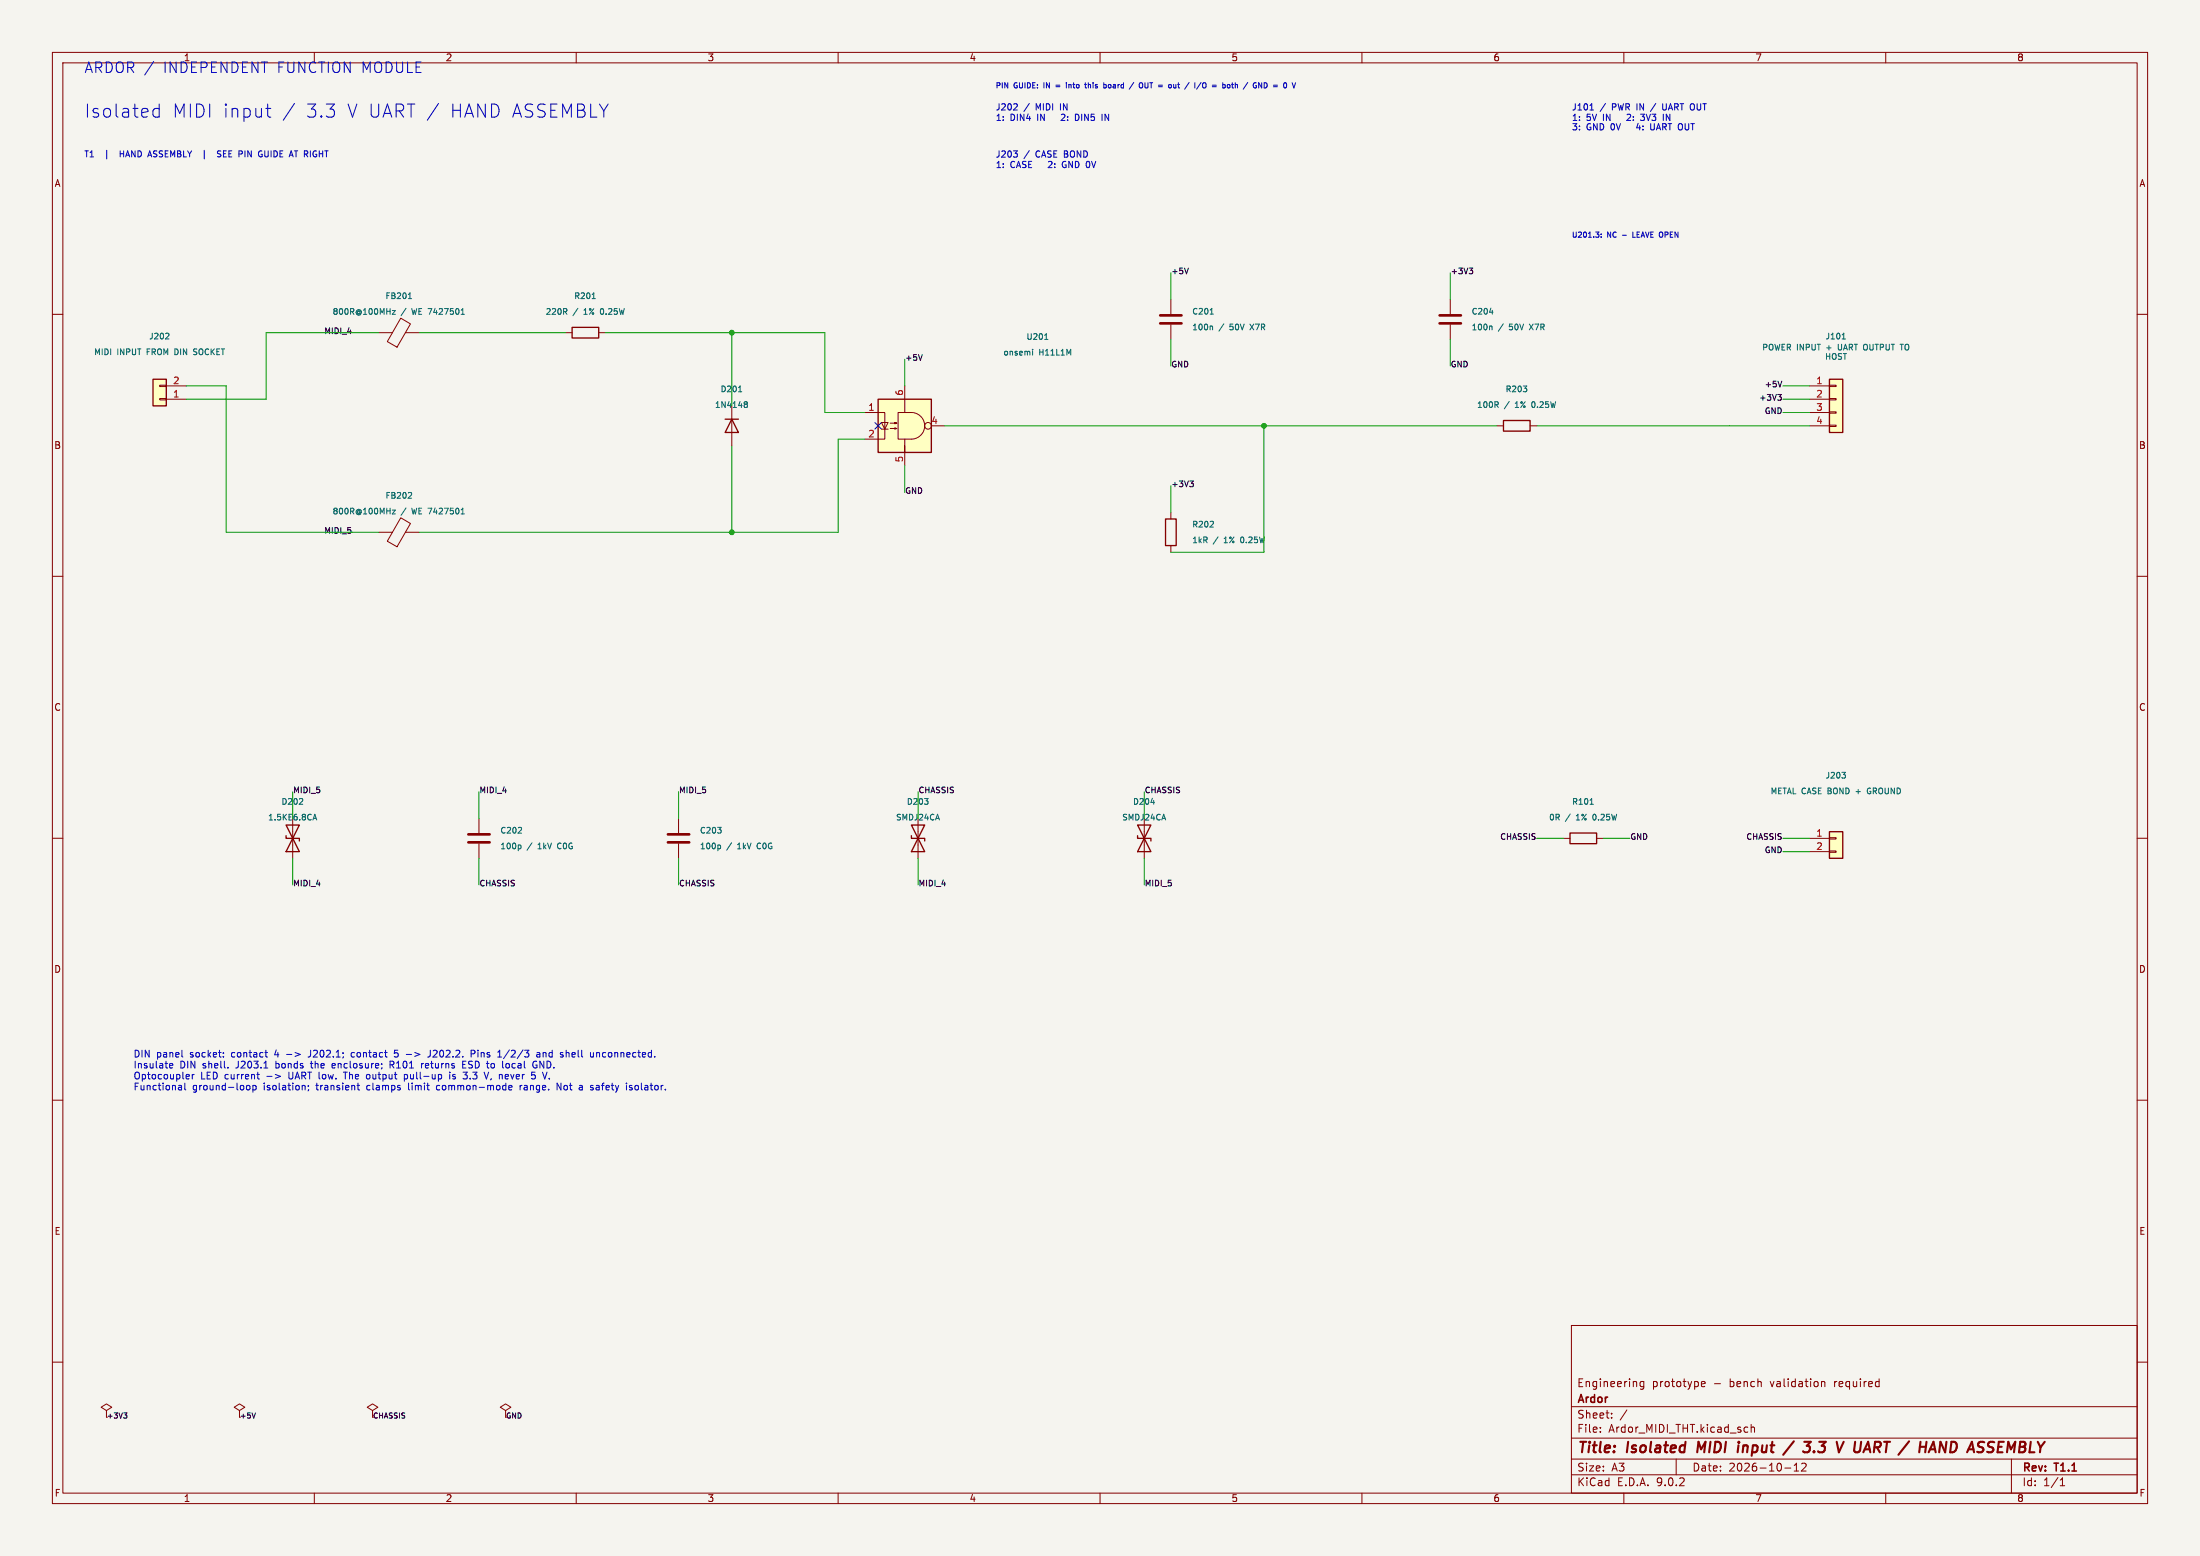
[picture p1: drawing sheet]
(kicad_sch (version 20250114) (generator "eeschema") (paper "A3") (title_block (title "Isolated MIDI input / 3.3 V UART / HAND ASSEMBLY") (date "2026-10-12") (rev "T1.1") (company "Ardor") (comment 1 "Engineering prototype - bench validation required")) (lib_symbols (symbol "Ardor:C" (pin_numbers (hide yes)) (pin_names (offset 0.254)) (exclude_from_sim no) (in_bom yes) (on_board yes) (property "Reference" "C" (at 0.635 2.54 0) (effects (font (size 1.27 1.27)) (justify left))) (property "Value" "C" (at 0.635 -2.54 0) (effects (font (size 1.27 1.27)) (justify left))) (property "Footprint" "" (at 0.9652 -3.81 0) (effects (font (size 1.27 1.27)) (hide yes))) (property "Datasheet" "~" (at 0 0 0) (effects (font (size 1.27 1.27)) (hide yes))) (property "Description" "Unpolarized capacitor" (at 0 0 0) (effects (font (size 1.27 1.27)) (hide yes))) (property "ki_keywords" "cap capacitor" (at 0 0 0) (effects (font (size 1.27 1.27)) (hide yes))) (property "ki_fp_filters" "C_*" (at 0 0 0) (effects (font (size 1.27 1.27)) (hide yes))) (symbol "C_0_1" (polyline (pts (xy -2.032 0.762) (xy 2.032 0.762)) (stroke (width 0.508) (type default)) (fill (type none))) (polyline (pts (xy -2.032 -0.762) (xy 2.032 -0.762)) (stroke (width 0.508) (type default)) (fill (type none)))) (symbol "C_1_1" (pin passive line (at 0 3.81 270) (length 2.794) (name "~" (effects (font (size 1.27 1.27)))) (number "1" (effects (font (size 1.27 1.27))))) (pin passive line (at 0 -3.81 90) (length 2.794) (name "~" (effects (font (size 1.27 1.27)))) (number "2" (effects (font (size 1.27 1.27)))))) (embedded_fonts no))(symbol "Ardor:Conn_01x02" (pin_names (offset 1.016) (hide yes)) (exclude_from_sim no) (in_bom yes) (on_board yes) (property "Reference" "J" (at 0 2.54 0) (effects (font (size 1.27 1.27)))) (property "Value" "Conn_01x02" (at 0 -5.08 0) (effects (font (size 1.27 1.27)))) (property "Footprint" "" (at 0 0 0) (effects (font (size 1.27 1.27)) (hide yes))) (property "Datasheet" "~" (at 0 0 0) (effects (font (size 1.27 1.27)) (hide yes))) (property "Description" "Generic connector, single row, 01x02, script generated (kicad-library-utils/schlib/autogen/connector/)" (at 0 0 0) (effects (font (size 1.27 1.27)) (hide yes))) (property "ki_keywords" "connector" (at 0 0 0) (effects (font (size 1.27 1.27)) (hide yes))) (property "ki_fp_filters" "Connector*:*_1x??_*" (at 0 0 0) (effects (font (size 1.27 1.27)) (hide yes))) (symbol "Conn_01x02_1_1" (rectangle (start -1.27 1.27) (end 1.27 -3.81) (stroke (width 0.254) (type default)) (fill (type background))) (rectangle (start -1.27 0.127) (end 0 -0.127) (stroke (width 0.1524) (type default)) (fill (type none))) (rectangle (start -1.27 -2.413) (end 0 -2.667) (stroke (width 0.1524) (type default)) (fill (type none))) (pin passive line (at -5.08 0 0) (length 3.81) (name "Pin_1" (effects (font (size 1.27 1.27)))) (number "1" (effects (font (size 1.27 1.27))))) (pin passive line (at -5.08 -2.54 0) (length 3.81) (name "Pin_2" (effects (font (size 1.27 1.27)))) (number "2" (effects (font (size 1.27 1.27)))))) (embedded_fonts no))(symbol "Ardor:Conn_01x04" (pin_names (offset 1.016) (hide yes)) (exclude_from_sim no) (in_bom yes) (on_board yes) (property "Reference" "J" (at 0 5.08 0) (effects (font (size 1.27 1.27)))) (property "Value" "Conn_01x04" (at 0 -7.62 0) (effects (font (size 1.27 1.27)))) (property "Footprint" "" (at 0 0 0) (effects (font (size 1.27 1.27)) (hide yes))) (property "Datasheet" "~" (at 0 0 0) (effects (font (size 1.27 1.27)) (hide yes))) (property "Description" "Generic connector, single row, 01x04, script generated (kicad-library-utils/schlib/autogen/connector/)" (at 0 0 0) (effects (font (size 1.27 1.27)) (hide yes))) (property "ki_keywords" "connector" (at 0 0 0) (effects (font (size 1.27 1.27)) (hide yes))) (property "ki_fp_filters" "Connector*:*_1x??_*" (at 0 0 0) (effects (font (size 1.27 1.27)) (hide yes))) (symbol "Conn_01x04_1_1" (rectangle (start -1.27 3.81) (end 1.27 -6.35) (stroke (width 0.254) (type default)) (fill (type background))) (rectangle (start -1.27 2.667) (end 0 2.413) (stroke (width 0.1524) (type default)) (fill (type none))) (rectangle (start -1.27 0.127) (end 0 -0.127) (stroke (width 0.1524) (type default)) (fill (type none))) (rectangle (start -1.27 -2.413) (end 0 -2.667) (stroke (width 0.1524) (type default)) (fill (type none))) (rectangle (start -1.27 -4.953) (end 0 -5.207) (stroke (width 0.1524) (type default)) (fill (type none))) (pin passive line (at -5.08 2.54 0) (length 3.81) (name "Pin_1" (effects (font (size 1.27 1.27)))) (number "1" (effects (font (size 1.27 1.27))))) (pin passive line (at -5.08 0 0) (length 3.81) (name "Pin_2" (effects (font (size 1.27 1.27)))) (number "2" (effects (font (size 1.27 1.27))))) (pin passive line (at -5.08 -2.54 0) (length 3.81) (name "Pin_3" (effects (font (size 1.27 1.27)))) (number "3" (effects (font (size 1.27 1.27))))) (pin passive line (at -5.08 -5.08 0) (length 3.81) (name "Pin_4" (effects (font (size 1.27 1.27)))) (number "4" (effects (font (size 1.27 1.27)))))) (embedded_fonts no))(symbol "Ardor:D" (pin_numbers (hide yes)) (pin_names (offset 1.016) (hide yes)) (exclude_from_sim no) (in_bom yes) (on_board yes) (property "Reference" "D" (at 0 2.54 0) (effects (font (size 1.27 1.27)))) (property "Value" "D" (at 0 -2.54 0) (effects (font (size 1.27 1.27)))) (property "Footprint" "" (at 0 0 0) (effects (font (size 1.27 1.27)) (hide yes))) (property "Datasheet" "~" (at 0 0 0) (effects (font (size 1.27 1.27)) (hide yes))) (property "Description" "Diode" (at 0 0 0) (effects (font (size 1.27 1.27)) (hide yes))) (property "Sim.Device" "D" (at 0 0 0) (effects (font (size 1.27 1.27)) (hide yes))) (property "Sim.Pins" "1=K 2=A" (at 0 0 0) (effects (font (size 1.27 1.27)) (hide yes))) (property "ki_keywords" "diode" (at 0 0 0) (effects (font (size 1.27 1.27)) (hide yes))) (property "ki_fp_filters" "TO-???* *_Diode_* *SingleDiode* D_*" (at 0 0 0) (effects (font (size 1.27 1.27)) (hide yes))) (symbol "D_0_1" (polyline (pts (xy -1.27 1.27) (xy -1.27 -1.27)) (stroke (width 0.254) (type default)) (fill (type none))) (polyline (pts (xy 1.27 1.27) (xy 1.27 -1.27) (xy -1.27 0) (xy 1.27 1.27)) (stroke (width 0.254) (type default)) (fill (type none))) (polyline (pts (xy 1.27 0) (xy -1.27 0)) (stroke (width 0) (type default)) (fill (type none)))) (symbol "D_1_1" (pin passive line (at -3.81 0 0) (length 2.54) (name "K" (effects (font (size 1.27 1.27)))) (number "1" (effects (font (size 1.27 1.27))))) (pin passive line (at 3.81 0 180) (length 2.54) (name "A" (effects (font (size 1.27 1.27)))) (number "2" (effects (font (size 1.27 1.27)))))) (embedded_fonts no))(symbol "Ardor:D_TVS" (pin_numbers (hide yes)) (pin_names (offset 1.016) (hide yes)) (exclude_from_sim no) (in_bom yes) (on_board yes) (property "Reference" "D" (at 0 2.54 0) (effects (font (size 1.27 1.27)))) (property "Value" "D_TVS" (at 0 -2.54 0) (effects (font (size 1.27 1.27)))) (property "Footprint" "" (at 0 0 0) (effects (font (size 1.27 1.27)) (hide yes))) (property "Datasheet" "~" (at 0 0 0) (effects (font (size 1.27 1.27)) (hide yes))) (property "Description" "Bidirectional transient-voltage-suppression diode" (at 0 0 0) (effects (font (size 1.27 1.27)) (hide yes))) (property "ki_keywords" "diode TVS thyrector" (at 0 0 0) (effects (font (size 1.27 1.27)) (hide yes))) (property "ki_fp_filters" "TO-???* *_Diode_* *SingleDiode* D_*" (at 0 0 0) (effects (font (size 1.27 1.27)) (hide yes))) (symbol "D_TVS_0_1" (polyline (pts (xy -2.54 1.27) (xy -2.54 -1.27) (xy 2.54 1.27) (xy 2.54 -1.27) (xy -2.54 1.27)) (stroke (width 0.254) (type default)) (fill (type none))) (polyline (pts (xy 0.508 1.27) (xy 0 1.27) (xy 0 -1.27) (xy -0.508 -1.27)) (stroke (width 0.254) (type default)) (fill (type none))) (polyline (pts (xy 1.27 0) (xy -1.27 0)) (stroke (width 0) (type default)) (fill (type none)))) (symbol "D_TVS_1_1" (pin passive line (at -3.81 0 0) (length 2.54) (name "A1" (effects (font (size 1.27 1.27)))) (number "1" (effects (font (size 1.27 1.27))))) (pin passive line (at 3.81 0 180) (length 2.54) (name "A2" (effects (font (size 1.27 1.27)))) (number "2" (effects (font (size 1.27 1.27)))))) (embedded_fonts no))(symbol "Ardor:FerriteBead" (pin_numbers (hide yes)) (pin_names (offset 0)) (exclude_from_sim no) (in_bom yes) (on_board yes) (property "Reference" "FB" (at -3.81 0.635 90) (effects (font (size 1.27 1.27)))) (property "Value" "FerriteBead" (at 3.81 0 90) (effects (font (size 1.27 1.27)))) (property "Footprint" "" (at -1.778 0 90) (effects (font (size 1.27 1.27)) (hide yes))) (property "Datasheet" "~" (at 0 0 0) (effects (font (size 1.27 1.27)) (hide yes))) (property "Description" "Ferrite bead" (at 0 0 0) (effects (font (size 1.27 1.27)) (hide yes))) (property "ki_keywords" "L ferrite bead inductor filter" (at 0 0 0) (effects (font (size 1.27 1.27)) (hide yes))) (property "ki_fp_filters" "Inductor_* L_* *Ferrite*" (at 0 0 0) (effects (font (size 1.27 1.27)) (hide yes))) (symbol "FerriteBead_0_1" (polyline (pts (xy -2.7686 0.4064) (xy -1.7018 2.2606) (xy 2.7686 -0.3048) (xy 1.6764 -2.159) (xy -2.7686 0.4064)) (stroke (width 0) (type default)) (fill (type none))) (polyline (pts (xy 0 1.27) (xy 0 1.2954)) (stroke (width 0) (type default)) (fill (type none))) (polyline (pts (xy 0 -1.27) (xy 0 -1.2192)) (stroke (width 0) (type default)) (fill (type none)))) (symbol "FerriteBead_1_1" (pin passive line (at 0 3.81 270) (length 2.54) (name "~" (effects (font (size 1.27 1.27)))) (number "1" (effects (font (size 1.27 1.27))))) (pin passive line (at 0 -3.81 90) (length 2.54) (name "~" (effects (font (size 1.27 1.27)))) (number "2" (effects (font (size 1.27 1.27)))))) (embedded_fonts no))(symbol "Ardor:H11L1" (pin_names (offset 1.016)) (exclude_from_sim no) (in_bom yes) (on_board yes) (property "Reference" "U" (at 1.27 8.89 0) (effects (font (size 1.27 1.27)) (justify left))) (property "Value" "H11L1" (at 1.27 6.35 0) (effects (font (size 1.27 1.27)) (justify left))) (property "Footprint" "" (at -2.286 0 0) (effects (font (size 1.27 1.27)) (hide yes))) (property "Datasheet" "https://www.onsemi.com/pub/Collateral/H11L3M-D.PDF" (at -2.286 0 0) (effects (font (size 1.27 1.27)) (hide yes))) (property "Description" "Schmitt Trigger Output Optocoupler, High Speed, DIP-6, 1.6mA turn on threshold" (at 0 0 0) (effects (font (size 1.27 1.27)) (hide yes))) (property "ki_keywords" "High Speed Schmitt Optocoupler" (at 0 0 0) (effects (font (size 1.27 1.27)) (hide yes))) (property "ki_fp_filters" "DIP*W7.62mm* DIP*W10.16mm* SMDIP*W9.53mm*" (at 0 0 0) (effects (font (size 1.27 1.27)) (hide yes))) (symbol "H11L1_0_1" (rectangle (start -5.08 5.08) (end 5.08 -5.08) (stroke (width 0.254) (type default)) (fill (type background))) (polyline (pts (xy -5.08 -2.54) (xy -3.81 -2.54) (xy -3.81 2.54) (xy -5.08 2.54)) (stroke (width 0) (type default)) (fill (type none))) (polyline (pts (xy -4.445 -0.635) (xy -3.175 -0.635)) (stroke (width 0) (type default)) (fill (type none))) (polyline (pts (xy -3.81 -0.635) (xy -4.445 0.635) (xy -3.175 0.635) (xy -3.81 -0.635)) (stroke (width 0) (type default)) (fill (type none))) (polyline (pts (xy -2.794 0.508) (xy -1.524 0.508) (xy -1.905 0.381) (xy -1.905 0.635) (xy -1.524 0.508)) (stroke (width 0) (type default)) (fill (type none))) (polyline (pts (xy -2.794 -0.508) (xy -1.524 -0.508) (xy -1.905 -0.635) (xy -1.905 -0.381) (xy -1.524 -0.508)) (stroke (width 0) (type default)) (fill (type none))) (polyline (pts (xy 0 2.54) (xy 0 5.08)) (stroke (width 0) (type default)) (fill (type none))) (polyline (pts (xy 0 -2.54) (xy 0 -5.08) (xy 0 -3.81)) (stroke (width 0) (type default)) (fill (type none))) (arc (start 1.27 2.54) (mid 3.799 0) (end 1.27 -2.54) (stroke (width 0) (type default)) (fill (type none))) (polyline (pts (xy 1.27 -2.54) (xy -1.27 -2.54) (xy -1.27 2.54) (xy 1.27 2.54)) (stroke (width 0) (type default)) (fill (type none)))) (symbol "H11L1_1_1" (pin passive line (at -7.62 2.54 0) (length 2.54) (name "~" (effects (font (size 1.27 1.27)))) (number "1" (effects (font (size 1.27 1.27))))) (pin passive line (at -7.62 -2.54 0) (length 2.54) (name "~" (effects (font (size 1.27 1.27)))) (number "2" (effects (font (size 1.27 1.27))))) (pin no_connect line (at -5.08 0 0) (length 2.54) (hide yes) (name "~" (effects (font (size 1.27 1.27)))) (number "3" (effects (font (size 1.27 1.27))))) (pin power_in line (at 0 7.62 270) (length 2.54) (name "~" (effects (font (size 1.27 1.27)))) (number "6" (effects (font (size 1.27 1.27))))) (pin power_in line (at 0 -7.62 90) (length 2.54) (name "~" (effects (font (size 1.27 1.27)))) (number "5" (effects (font (size 1.27 1.27))))) (pin output inverted (at 7.62 0 180) (length 3.81) (name "~" (effects (font (size 1.27 1.27)))) (number "4" (effects (font (size 1.27 1.27)))))) (embedded_fonts no))(symbol "Ardor:PWR_FLAG" (power) (pin_numbers (hide yes)) (pin_names (offset 0) (hide yes)) (exclude_from_sim no) (in_bom yes) (on_board yes) (property "Reference" "#FLG" (at 0 1.905 0) (effects (font (size 1.27 1.27)) (hide yes))) (property "Value" "PWR_FLAG" (at 0 3.81 0) (effects (font (size 1.27 1.27)))) (property "Footprint" "" (at 0 0 0) (effects (font (size 1.27 1.27)) (hide yes))) (property "Datasheet" "~" (at 0 0 0) (effects (font (size 1.27 1.27)) (hide yes))) (property "Description" "Special symbol for telling ERC where power comes from" (at 0 0 0) (effects (font (size 1.27 1.27)) (hide yes))) (property "ki_keywords" "flag power" (at 0 0 0) (effects (font (size 1.27 1.27)) (hide yes))) (symbol "PWR_FLAG_0_0" (pin power_out line (at 0 0 90) (length 0) (name "~" (effects (font (size 1.27 1.27)))) (number "1" (effects (font (size 1.27 1.27)))))) (symbol "PWR_FLAG_0_1" (polyline (pts (xy 0 0) (xy 0 1.27) (xy -1.016 1.905) (xy 0 2.54) (xy 1.016 1.905) (xy 0 1.27)) (stroke (width 0) (type default)) (fill (type none)))) (embedded_fonts no))(symbol "Ardor:R" (pin_numbers (hide yes)) (pin_names (offset 0)) (exclude_from_sim no) (in_bom yes) (on_board yes) (property "Reference" "R" (at 2.032 0 90) (effects (font (size 1.27 1.27)))) (property "Value" "R" (at 0 0 90) (effects (font (size 1.27 1.27)))) (property "Footprint" "" (at -1.778 0 90) (effects (font (size 1.27 1.27)) (hide yes))) (property "Datasheet" "~" (at 0 0 0) (effects (font (size 1.27 1.27)) (hide yes))) (property "Description" "Resistor" (at 0 0 0) (effects (font (size 1.27 1.27)) (hide yes))) (property "ki_keywords" "R res resistor" (at 0 0 0) (effects (font (size 1.27 1.27)) (hide yes))) (property "ki_fp_filters" "R_*" (at 0 0 0) (effects (font (size 1.27 1.27)) (hide yes))) (symbol "R_0_1" (rectangle (start -1.016 -2.54) (end 1.016 2.54) (stroke (width 0.254) (type default)) (fill (type none)))) (symbol "R_1_1" (pin passive line (at 0 3.81 270) (length 1.27) (name "~" (effects (font (size 1.27 1.27)))) (number "1" (effects (font (size 1.27 1.27))))) (pin passive line (at 0 -3.81 90) (length 1.27) (name "~" (effects (font (size 1.27 1.27)))) (number "2" (effects (font (size 1.27 1.27)))))) (embedded_fonts no)))(text "ARDOR / INDEPENDENT FUNCTION MODULE" (at 16 12 0) (effects (font (size 2 2)) (justify left top)))(text "Isolated MIDI input / 3.3 V UART / HAND ASSEMBLY" (at 16 20 0) (effects (font (size 2.5 2.5)) (justify left top)))(text "T1  |  HAND ASSEMBLY  |  SEE PIN GUIDE AT RIGHT" (at 16 29 0) (effects (font (size 1.15 1.15)) (justify left top)))(symbol (lib_id "Ardor:Conn_01x02") (at 30.48 76.2 180) (unit 1) (in_bom yes) (on_board yes) (dnp no) (property "Reference" "J202" (at 30.48 64.2 0) (effects (font (size 1.1 1.1))))(property "Value" "MIDI INPUT FROM DIN SOCKET" (at 30.48 67.2 0) (effects (font (size 1.1 1.1))))(property "Footprint" "Connector_PinHeader_2.54mm:PinHeader_1x02_P2.54mm_Vertical" (at 30.48 76.2 0) (effects (font (size 1.1 1.1)) (hide yes)))(property "Datasheet" "" (at 30.48 76.2 0) (effects (font (size 1.1 1.1)) (hide yes)))(property "MPN" "PinHeader_1x02_P2.54mm_Vertical" (at 30.48 76.2 0) (effects (font (size 1.1 1.1)) (hide yes)))(property "JLCPCB Part #" "" (at 30.48 76.2 0) (effects (font (size 1.1 1.1)) (hide yes))) (pin "1")(pin "2"))(symbol (lib_id "Ardor:Conn_01x04") (at 350.52 76.2 0) (unit 1) (in_bom yes) (on_board yes) (dnp no) (property "Reference" "J101" (at 350.52 64.2 0) (effects (font (size 1.1 1.1))))(property "Value" "POWER INPUT + UART OUTPUT TO\nHOST" (at 350.52 67.2 0) (effects (font (size 1.1 1.1))))(property "Footprint" "Connector_PinHeader_2.54mm:PinHeader_1x04_P2.54mm_Vertical" (at 350.52 76.2 0) (effects (font (size 1.1 1.1)) (hide yes)))(property "Datasheet" "" (at 350.52 76.2 0) (effects (font (size 1.1 1.1)) (hide yes)))(property "MPN" "PinHeader_1x04_P2.54mm_Vertical" (at 350.52 76.2 0) (effects (font (size 1.1 1.1)) (hide yes)))(property "JLCPCB Part #" "" (at 350.52 76.2 0) (effects (font (size 1.1 1.1)) (hide yes))) (pin "1")(pin "2")(pin "3")(pin "4"))(symbol (lib_id "Ardor:Conn_01x02") (at 350.52 160.02 0) (unit 1) (in_bom yes) (on_board yes) (dnp no) (property "Reference" "J203" (at 350.52 148.02 0) (effects (font (size 1.1 1.1))))(property "Value" "METAL CASE BOND + GROUND" (at 350.52 151.02 0) (effects (font (size 1.1 1.1))))(property "Footprint" "Connector_PinHeader_2.54mm:PinHeader_1x02_P2.54mm_Vertical" (at 350.52 160.02 0) (effects (font (size 1.1 1.1)) (hide yes)))(property "Datasheet" "" (at 350.52 160.02 0) (effects (font (size 1.1 1.1)) (hide yes)))(property "MPN" "PinHeader_1x02_P2.54mm_Vertical" (at 350.52 160.02 0) (effects (font (size 1.1 1.1)) (hide yes)))(property "JLCPCB Part #" "" (at 350.52 160.02 0) (effects (font (size 1.1 1.1)) (hide yes))) (pin "1")(pin "2"))(symbol (lib_id "Ardor:FerriteBead") (at 76.2 63.5 90) (unit 1) (in_bom yes) (on_board yes) (dnp no) (property "Reference" "FB201" (at 76.2 56.5 90) (effects (font (size 1.1 1.1))))(property "Value" "800R@100MHz / WE 7427501" (at 76.2 59.5 90) (effects (font (size 1.1 1.1))))(property "Footprint" "Ardor_THT:Ferrite_WE_7427501_P15.24mm" (at 76.2 63.5 90) (effects (font (size 1.1 1.1)) (hide yes)))(property "Datasheet" "https://www.we-online.com/components/products/datasheet/7427501.pdf" (at 76.2 63.5 90) (effects (font (size 1.1 1.1)) (hide yes)))(property "MPN" "Wurth Elektronik 7427501" (at 76.2 63.5 90) (effects (font (size 1.1 1.1)) (hide yes)))(property "JLCPCB Part #" "" (at 76.2 63.5 90) (effects (font (size 1.1 1.1)) (hide yes))) (pin "1")(pin "2"))(symbol (lib_id "Ardor:R") (at 111.76 63.5 90) (unit 1) (in_bom yes) (on_board yes) (dnp no) (property "Reference" "R201" (at 111.76 56.5 90) (effects (font (size 1.1 1.1))))(property "Value" "220R / 1% 0.25W" (at 111.76 59.5 90) (effects (font (size 1.1 1.1))))(property "Footprint" "Resistor_THT:R_Axial_DIN0207_L6.3mm_D2.5mm_P10.16mm_Horizontal" (at 111.76 63.5 90) (effects (font (size 1.1 1.1)) (hide yes)))(property "Datasheet" "" (at 111.76 63.5 90) (effects (font (size 1.1 1.1)) (hide yes)))(property "MPN" "Axial metal film 220Ω 1% 0.25W" (at 111.76 63.5 90) (effects (font (size 1.1 1.1)) (hide yes)))(property "JLCPCB Part #" "" (at 111.76 63.5 90) (effects (font (size 1.1 1.1)) (hide yes))) (pin "1")(pin "2"))(symbol (lib_id "Ardor:FerriteBead") (at 76.2 101.6 90) (unit 1) (in_bom yes) (on_board yes) (dnp no) (property "Reference" "FB202" (at 76.2 94.6 90) (effects (font (size 1.1 1.1))))(property "Value" "800R@100MHz / WE 7427501" (at 76.2 97.6 90) (effects (font (size 1.1 1.1))))(property "Footprint" "Ardor_THT:Ferrite_WE_7427501_P15.24mm" (at 76.2 101.6 90) (effects (font (size 1.1 1.1)) (hide yes)))(property "Datasheet" "https://www.we-online.com/components/products/datasheet/7427501.pdf" (at 76.2 101.6 90) (effects (font (size 1.1 1.1)) (hide yes)))(property "MPN" "Wurth Elektronik 7427501" (at 76.2 101.6 90) (effects (font (size 1.1 1.1)) (hide yes)))(property "JLCPCB Part #" "" (at 76.2 101.6 90) (effects (font (size 1.1 1.1)) (hide yes))) (pin "1")(pin "2"))(symbol (lib_id "Ardor:H11L1") (at 172.72 81.28 0) (unit 1) (in_bom yes) (on_board yes) (dnp no) (property "Reference" "U201" (at 198.12 64.28 0) (effects (font (size 1.1 1.1))))(property "Value" "onsemi H11L1M" (at 198.12 67.28 0) (effects (font (size 1.1 1.1))))(property "Footprint" "Package_DIP:DIP-6_W7.62mm" (at 172.72 81.28 0) (effects (font (size 1.1 1.1)) (hide yes)))(property "Datasheet" "https://www.onsemi.com/download/data-sheet/pdf/h11l3m-d.pdf" (at 172.72 81.28 0) (effects (font (size 1.1 1.1)) (hide yes)))(property "MPN" "onsemi H11L1M" (at 172.72 81.28 0) (effects (font (size 1.1 1.1)) (hide yes)))(property "JLCPCB Part #" "" (at 172.72 81.28 0) (effects (font (size 1.1 1.1)) (hide yes))) (pin "1")(pin "2")(pin "3")(pin "6")(pin "5")(pin "4"))(no_connect (at 167.64 81.28))(symbol (lib_id "Ardor:D") (at 139.7 81.28 270) (unit 1) (in_bom yes) (on_board yes) (dnp no) (property "Reference" "D201" (at 139.7 74.28 90) (effects (font (size 1.1 1.1))))(property "Value" "1N4148" (at 139.7 77.28 90) (effects (font (size 1.1 1.1))))(property "Footprint" "Diode_THT:D_DO-35_SOD27_P7.62mm_Horizontal" (at 139.7 81.28 90) (effects (font (size 1.1 1.1)) (hide yes)))(property "Datasheet" "https://www.vishay.com/docs/81857/1n4148.pdf" (at 139.7 81.28 90) (effects (font (size 1.1 1.1)) (hide yes)))(property "MPN" "Vishay 1N4148-TAP" (at 139.7 81.28 90) (effects (font (size 1.1 1.1)) (hide yes)))(property "JLCPCB Part #" "" (at 139.7 81.28 90) (effects (font (size 1.1 1.1)) (hide yes))) (pin "1")(pin "2"))(symbol (lib_id "Ardor:C") (at 223.52 60.96 0) (unit 1) (in_bom yes) (on_board yes) (dnp no) (property "Reference" "C201" (at 227.52 59.46 0) (effects (font (size 1.1 1.1)) (justify left)))(property "Value" "100n / 50V X7R" (at 227.52 62.46 0) (effects (font (size 1.1 1.1)) (justify left)))(property "Footprint" "Capacitor_THT:C_Disc_D5.0mm_W2.5mm_P5.00mm" (at 223.52 60.96 0) (effects (font (size 1.1 1.1)) (hide yes)))(property "Datasheet" "" (at 223.52 60.96 0) (effects (font (size 1.1 1.1)) (hide yes)))(property "MPN" "100nF 50V X7R radial, 5mm lead pitch" (at 223.52 60.96 0) (effects (font (size 1.1 1.1)) (hide yes)))(property "JLCPCB Part #" "" (at 223.52 60.96 0) (effects (font (size 1.1 1.1)) (hide yes))) (pin "1")(pin "2"))(symbol (lib_id "Ardor:C") (at 276.86 60.96 0) (unit 1) (in_bom yes) (on_board yes) (dnp no) (property "Reference" "C204" (at 280.86 59.46 0) (effects (font (size 1.1 1.1)) (justify left)))(property "Value" "100n / 50V X7R" (at 280.86 62.46 0) (effects (font (size 1.1 1.1)) (justify left)))(property "Footprint" "Capacitor_THT:C_Disc_D5.0mm_W2.5mm_P5.00mm" (at 276.86 60.96 0) (effects (font (size 1.1 1.1)) (hide yes)))(property "Datasheet" "" (at 276.86 60.96 0) (effects (font (size 1.1 1.1)) (hide yes)))(property "MPN" "100nF 50V X7R radial, 5mm lead pitch" (at 276.86 60.96 0) (effects (font (size 1.1 1.1)) (hide yes)))(property "JLCPCB Part #" "" (at 276.86 60.96 0) (effects (font (size 1.1 1.1)) (hide yes))) (pin "1")(pin "2"))(symbol (lib_id "Ardor:R") (at 223.52 101.6 0) (unit 1) (in_bom yes) (on_board yes) (dnp no) (property "Reference" "R202" (at 227.52 100.1 0) (effects (font (size 1.1 1.1)) (justify left)))(property "Value" "1kR / 1% 0.25W" (at 227.52 103.1 0) (effects (font (size 1.1 1.1)) (justify left)))(property "Footprint" "Resistor_THT:R_Axial_DIN0207_L6.3mm_D2.5mm_P10.16mm_Horizontal" (at 223.52 101.6 0) (effects (font (size 1.1 1.1)) (hide yes)))(property "Datasheet" "" (at 223.52 101.6 0) (effects (font (size 1.1 1.1)) (hide yes)))(property "MPN" "Axial metal film 1kΩ 1% 0.25W" (at 223.52 101.6 0) (effects (font (size 1.1 1.1)) (hide yes)))(property "JLCPCB Part #" "" (at 223.52 101.6 0) (effects (font (size 1.1 1.1)) (hide yes))) (pin "1")(pin "2"))(symbol (lib_id "Ardor:R") (at 289.56 81.28 90) (unit 1) (in_bom yes) (on_board yes) (dnp no) (property "Reference" "R203" (at 289.56 74.28 90) (effects (font (size 1.1 1.1))))(property "Value" "100R / 1% 0.25W" (at 289.56 77.28 90) (effects (font (size 1.1 1.1))))(property "Footprint" "Resistor_THT:R_Axial_DIN0207_L6.3mm_D2.5mm_P10.16mm_Horizontal" (at 289.56 81.28 90) (effects (font (size 1.1 1.1)) (hide yes)))(property "Datasheet" "" (at 289.56 81.28 90) (effects (font (size 1.1 1.1)) (hide yes)))(property "MPN" "Axial metal film 100Ω 1% 0.25W" (at 289.56 81.28 90) (effects (font (size 1.1 1.1)) (hide yes)))(property "JLCPCB Part #" "" (at 289.56 81.28 90) (effects (font (size 1.1 1.1)) (hide yes))) (pin "1")(pin "2"))(symbol (lib_id "Ardor:D_TVS") (at 55.88 160.02 90) (unit 1) (in_bom yes) (on_board yes) (dnp no) (property "Reference" "D202" (at 55.88 153.02 90) (effects (font (size 1.1 1.1))))(property "Value" "1.5KE6.8CA" (at 55.88 156.02 90) (effects (font (size 1.1 1.1))))(property "Footprint" "Ardor_THT:D_TVS_DC_1.5KE_P15.24mm" (at 55.88 160.02 90) (effects (font (size 1.1 1.1)) (hide yes)))(property "Datasheet" "https://www.dccomponents.com/products/1.5ke.pdf" (at 55.88 160.02 90) (effects (font (size 1.1 1.1)) (hide yes)))(property "MPN" "DC Components 1.5KE6.8CA (HESTORE 100.430.71)" (at 55.88 160.02 90) (effects (font (size 1.1 1.1)) (hide yes)))(property "JLCPCB Part #" "" (at 55.88 160.02 90) (effects (font (size 1.1 1.1)) (hide yes))) (pin "1")(pin "2"))(symbol (lib_id "Ardor:C") (at 91.44 160.02 0) (unit 1) (in_bom yes) (on_board yes) (dnp no) (property "Reference" "C202" (at 95.44 158.52 0) (effects (font (size 1.1 1.1)) (justify left)))(property "Value" "100p / 1kV C0G" (at 95.44 161.52 0) (effects (font (size 1.1 1.1)) (justify left)))(property "Footprint" "Capacitor_THT:C_Disc_D5.0mm_W2.5mm_P5.00mm" (at 91.44 160.02 0) (effects (font (size 1.1 1.1)) (hide yes)))(property "Datasheet" "" (at 91.44 160.02 0) (effects (font (size 1.1 1.1)) (hide yes)))(property "MPN" "100pF 1kV C0G disc, 5mm lead pitch" (at 91.44 160.02 0) (effects (font (size 1.1 1.1)) (hide yes)))(property "JLCPCB Part #" "" (at 91.44 160.02 0) (effects (font (size 1.1 1.1)) (hide yes))) (pin "1")(pin "2"))(symbol (lib_id "Ardor:C") (at 129.54 160.02 0) (unit 1) (in_bom yes) (on_board yes) (dnp no) (property "Reference" "C203" (at 133.54 158.52 0) (effects (font (size 1.1 1.1)) (justify left)))(property "Value" "100p / 1kV C0G" (at 133.54 161.52 0) (effects (font (size 1.1 1.1)) (justify left)))(property "Footprint" "Capacitor_THT:C_Disc_D5.0mm_W2.5mm_P5.00mm" (at 129.54 160.02 0) (effects (font (size 1.1 1.1)) (hide yes)))(property "Datasheet" "" (at 129.54 160.02 0) (effects (font (size 1.1 1.1)) (hide yes)))(property "MPN" "100pF 1kV C0G disc, 5mm lead pitch" (at 129.54 160.02 0) (effects (font (size 1.1 1.1)) (hide yes)))(property "JLCPCB Part #" "" (at 129.54 160.02 0) (effects (font (size 1.1 1.1)) (hide yes))) (pin "1")(pin "2"))(symbol (lib_id "Ardor:D_TVS") (at 175.26 160.02 90) (unit 1) (in_bom yes) (on_board yes) (dnp no) (property "Reference" "D203" (at 175.26 153.02 90) (effects (font (size 1.1 1.1))))(property "Value" "SMDJ24CA" (at 175.26 156.02 90) (effects (font (size 1.1 1.1))))(property "Footprint" "Ardor_THT:D_SMC_Bidirectional_Handsolder" (at 175.26 160.02 90) (effects (font (size 1.1 1.1)) (hide yes)))(property "Datasheet" "https://www.hestore.hu/prod_getfile.php?id=16974" (at 175.26 160.02 90) (effects (font (size 1.1 1.1)) (hide yes)))(property "MPN" "Littelfuse SMDJ24CA (HESTORE 100.461.56)" (at 175.26 160.02 90) (effects (font (size 1.1 1.1)) (hide yes)))(property "JLCPCB Part #" "" (at 175.26 160.02 90) (effects (font (size 1.1 1.1)) (hide yes))) (pin "1")(pin "2"))(symbol (lib_id "Ardor:D_TVS") (at 218.44 160.02 90) (unit 1) (in_bom yes) (on_board yes) (dnp no) (property "Reference" "D204" (at 218.44 153.02 90) (effects (font (size 1.1 1.1))))(property "Value" "SMDJ24CA" (at 218.44 156.02 90) (effects (font (size 1.1 1.1))))(property "Footprint" "Ardor_THT:D_SMC_Bidirectional_Handsolder" (at 218.44 160.02 90) (effects (font (size 1.1 1.1)) (hide yes)))(property "Datasheet" "https://www.hestore.hu/prod_getfile.php?id=16974" (at 218.44 160.02 90) (effects (font (size 1.1 1.1)) (hide yes)))(property "MPN" "Littelfuse SMDJ24CA (HESTORE 100.461.56)" (at 218.44 160.02 90) (effects (font (size 1.1 1.1)) (hide yes)))(property "JLCPCB Part #" "" (at 218.44 160.02 90) (effects (font (size 1.1 1.1)) (hide yes))) (pin "1")(pin "2"))(symbol (lib_id "Ardor:R") (at 302.26 160.02 90) (unit 1) (in_bom yes) (on_board yes) (dnp no) (property "Reference" "R101" (at 302.26 153.02 90) (effects (font (size 1.1 1.1))))(property "Value" "0R / 1% 0.25W" (at 302.26 156.02 90) (effects (font (size 1.1 1.1))))(property "Footprint" "Resistor_THT:R_Axial_DIN0207_L6.3mm_D2.5mm_P10.16mm_Horizontal" (at 302.26 160.02 90) (effects (font (size 1.1 1.1)) (hide yes)))(property "Datasheet" "" (at 302.26 160.02 90) (effects (font (size 1.1 1.1)) (hide yes)))(property "MPN" "Axial metal film 0Ω 1% 0.25W" (at 302.26 160.02 90) (effects (font (size 1.1 1.1)) (hide yes)))(property "JLCPCB Part #" "" (at 302.26 160.02 90) (effects (font (size 1.1 1.1)) (hide yes))) (pin "1")(pin "2"))(label "MIDI_4" (at 67.31 63.5 180) (effects (font (size 1.1 1.1)) (justify right)))(label "MIDI_5" (at 67.31 101.6 180) (effects (font (size 1.1 1.1)) (justify right)))(label "MIDI_4" (at 55.88 168.91 0) (effects (font (size 1.1 1.1)) (justify left)))(label "MIDI_5" (at 55.88 151.13 0) (effects (font (size 1.1 1.1)) (justify left)))(label "MIDI_4" (at 91.44 151.13 0) (effects (font (size 1.1 1.1)) (justify left)))(label "MIDI_5" (at 129.54 151.13 0) (effects (font (size 1.1 1.1)) (justify left)))(label "MIDI_4" (at 175.26 168.91 0) (effects (font (size 1.1 1.1)) (justify left)))(label "MIDI_5" (at 218.44 168.91 0) (effects (font (size 1.1 1.1)) (justify left)))(label "CHASSIS" (at 175.26 151.13 0) (effects (font (size 1.1 1.1)) (justify left)))(label "CHASSIS" (at 218.44 151.13 0) (effects (font (size 1.1 1.1)) (justify left)))(text "DIN panel socket: contact 4 -> J202.1; contact 5 -> J202.2. Pins 1/2/3 and shell unconnected.\nInsulate DIN shell. J203.1 bonds the enclosure; R101 returns ESD to local GND.\nOptocoupler LED current -> UART low. The output pull-up is 3.3 V, never 5 V.\nFunctional ground-loop isolation; transient clamps limit common-mode range. Not a safety isolator." (at 25.4 200.66 0) (effects (font (size 1.3 1.3)) (justify left top)))(text "PIN GUIDE: IN = into this board / OUT = out / I/O = both / GND = 0 V" (at 190 16 0) (effects (font (size 1.0 1.0)) (justify left top)))(text "J202 / MIDI IN" (at 190 20 0) (effects (font (size 1.2 1.2)) (justify left top)))(text "1: DIN4 IN   2: DIN5 IN" (at 190 22.0 0) (effects (font (size 1.2 1.2)) (justify left top)))(text "J101 / PWR IN / UART OUT" (at 300 20 0) (effects (font (size 1.2 1.2)) (justify left top)))(text "1: 5V IN   2: 3V3 IN" (at 300 22.0 0) (effects (font (size 1.2 1.2)) (justify left top)))(text "3: GND 0V   4: UART OUT" (at 300 23.8 0) (effects (font (size 1.2 1.2)) (justify left top)))(text "J203 / CASE BOND" (at 190 29 0) (effects (font (size 1.2 1.2)) (justify left top)))(text "1: CASE   2: GND 0V" (at 190 31.0 0) (effects (font (size 1.2 1.2)) (justify left top)))(text "U201.3: NC - LEAVE OPEN" (at 300 44.5 0) (effects (font (size 1.0 1.0)) (justify left top)))(label "+5V" (at 340.36 73.66 180) (effects (font (size 1.1 1.1)) (justify right)))(label "+3V3" (at 340.36 76.2 180) (effects (font (size 1.1 1.1)) (justify right)))(label "GND" (at 340.36 78.74 180) (effects (font (size 1.1 1.1)) (justify right)))(label "CHASSIS" (at 340.36 160.02 180) (effects (font (size 1.1 1.1)) (justify right)))(label "GND" (at 340.36 162.56 180) (effects (font (size 1.1 1.1)) (justify right)))(label "+5V" (at 172.72 68.58 0) (effects (font (size 1.1 1.1)) (justify left)))(label "GND" (at 172.72 93.98 0) (effects (font (size 1.1 1.1)) (justify left)))(label "+5V" (at 223.52 52.07 0) (effects (font (size 1.1 1.1)) (justify left)))(label "GND" (at 223.52 69.85 0) (effects (font (size 1.1 1.1)) (justify left)))(label "+3V3" (at 276.86 52.07 0) (effects (font (size 1.1 1.1)) (justify left)))(label "GND" (at 276.86 69.85 0) (effects (font (size 1.1 1.1)) (justify left)))(label "+3V3" (at 223.52 92.71 0) (effects (font (size 1.1 1.1)) (justify left)))(label "CHASSIS" (at 91.44 168.91 0) (effects (font (size 1.1 1.1)) (justify left)))(label "CHASSIS" (at 129.54 168.91 0) (effects (font (size 1.1 1.1)) (justify left)))(label "CHASSIS" (at 293.37 160.02 180) (effects (font (size 1.1 1.1)) (justify right)))(label "GND" (at 311.15 160.02 0) (effects (font (size 1.1 1.1)) (justify left)))(wire (pts (xy 35.56 76.2) (xy 50.8 76.2)) (stroke (width 0) (type default)))(wire (pts (xy 50.8 63.5) (xy 50.8 76.2)) (stroke (width 0) (type default)))(wire (pts (xy 50.8 63.5) (xy 67.31 63.5)) (stroke (width 0) (type default)))(wire (pts (xy 67.31 63.5) (xy 72.39 63.5)) (stroke (width 0) (type default)))(wire (pts (xy 80.01 63.5) (xy 107.95 63.5)) (stroke (width 0) (type default)))(wire (pts (xy 115.57 63.5) (xy 139.7 63.5)) (stroke (width 0) (type default)))(wire (pts (xy 139.7 63.5) (xy 157.48 63.5)) (stroke (width 0) (type default)))(wire (pts (xy 157.48 63.5) (xy 157.48 78.74)) (stroke (width 0) (type default)))(wire (pts (xy 157.48 78.74) (xy 165.1 78.74)) (stroke (width 0) (type default)))(wire (pts (xy 35.56 73.66) (xy 43.18 73.66)) (stroke (width 0) (type default)))(wire (pts (xy 43.18 73.66) (xy 43.18 101.6)) (stroke (width 0) (type default)))(wire (pts (xy 43.18 101.6) (xy 67.31 101.6)) (stroke (width 0) (type default)))(wire (pts (xy 67.31 101.6) (xy 72.39 101.6)) (stroke (width 0) (type default)))(wire (pts (xy 80.01 101.6) (xy 139.7 101.6)) (stroke (width 0) (type default)))(wire (pts (xy 139.7 101.6) (xy 160.02 101.6)) (stroke (width 0) (type default)))(wire (pts (xy 160.02 83.82) (xy 160.02 101.6)) (stroke (width 0) (type default)))(wire (pts (xy 160.02 83.82) (xy 165.1 83.82)) (stroke (width 0) (type default)))(wire (pts (xy 139.7 63.5) (xy 139.7 77.47)) (stroke (width 0) (type default)))(wire (pts (xy 139.7 85.09) (xy 139.7 101.6)) (stroke (width 0) (type default)))(wire (pts (xy 180.34 81.28) (xy 241.3 81.28)) (stroke (width 0) (type default)))(wire (pts (xy 241.3 81.28) (xy 285.75 81.28)) (stroke (width 0) (type default)))(wire (pts (xy 223.52 105.41) (xy 241.3 105.41)) (stroke (width 0) (type default)))(wire (pts (xy 241.3 81.28) (xy 241.3 105.41)) (stroke (width 0) (type default)))(wire (pts (xy 293.37 81.28) (xy 330.2 81.28)) (stroke (width 0) (type default)))(wire (pts (xy 330.2 81.28) (xy 345.44 81.28)) (stroke (width 0) (type default)))(wire (pts (xy 55.88 163.83) (xy 55.88 168.91)) (stroke (width 0) (type default)))(wire (pts (xy 55.88 151.13) (xy 55.88 156.21)) (stroke (width 0) (type default)))(wire (pts (xy 91.44 151.13) (xy 91.44 156.21)) (stroke (width 0) (type default)))(wire (pts (xy 129.54 151.13) (xy 129.54 156.21)) (stroke (width 0) (type default)))(wire (pts (xy 175.26 163.83) (xy 175.26 168.91)) (stroke (width 0) (type default)))(wire (pts (xy 218.44 163.83) (xy 218.44 168.91)) (stroke (width 0) (type default)))(wire (pts (xy 175.26 151.13) (xy 175.26 156.21)) (stroke (width 0) (type default)))(wire (pts (xy 218.44 151.13) (xy 218.44 156.21)) (stroke (width 0) (type default)))(wire (pts (xy 340.36 73.66) (xy 345.44 73.66)) (stroke (width 0) (type default)))(wire (pts (xy 340.36 76.2) (xy 345.44 76.2)) (stroke (width 0) (type default)))(wire (pts (xy 340.36 78.74) (xy 345.44 78.74)) (stroke (width 0) (type default)))(wire (pts (xy 340.36 160.02) (xy 345.44 160.02)) (stroke (width 0) (type default)))(wire (pts (xy 340.36 162.56) (xy 345.44 162.56)) (stroke (width 0) (type default)))(wire (pts (xy 172.72 68.58) (xy 172.72 73.66)) (stroke (width 0) (type default)))(wire (pts (xy 172.72 88.9) (xy 172.72 93.98)) (stroke (width 0) (type default)))(wire (pts (xy 223.52 52.07) (xy 223.52 57.15)) (stroke (width 0) (type default)))(wire (pts (xy 223.52 64.77) (xy 223.52 69.85)) (stroke (width 0) (type default)))(wire (pts (xy 276.86 52.07) (xy 276.86 57.15)) (stroke (width 0) (type default)))(wire (pts (xy 276.86 64.77) (xy 276.86 69.85)) (stroke (width 0) (type default)))(wire (pts (xy 223.52 92.71) (xy 223.52 97.79)) (stroke (width 0) (type default)))(wire (pts (xy 91.44 163.83) (xy 91.44 168.91)) (stroke (width 0) (type default)))(wire (pts (xy 129.54 163.83) (xy 129.54 168.91)) (stroke (width 0) (type default)))(wire (pts (xy 293.37 160.02) (xy 298.45 160.02)) (stroke (width 0) (type default)))(wire (pts (xy 306.07 160.02) (xy 311.15 160.02)) (stroke (width 0) (type default)))(junction (at 139.7 63.5) (diameter 0) (color 0 0 0 0))(junction (at 139.7 101.6) (diameter 0) (color 0 0 0 0))(junction (at 241.3 81.28) (diameter 0) (color 0 0 0 0))(symbol (lib_id "Ardor:PWR_FLAG") (at 20.32 270.51 0) (unit 1) (in_bom no) (on_board no) (dnp no) (property "Reference" "#FLG00" (at 20.32 270.51 0) (effects (font (size 1 1)) (hide yes))) (property "Value" "PWR_FLAG" (at 20.32 270.51 0) (effects (font (size 1 1)) (hide yes))) (pin "1"))(label "+3V3" (at 20.32 270.51 0) (effects (font (size 1 1)) (justify left)))(symbol (lib_id "Ardor:PWR_FLAG") (at 45.72 270.51 0) (unit 1) (in_bom no) (on_board no) (dnp no) (property "Reference" "#FLG01" (at 45.72 270.51 0) (effects (font (size 1 1)) (hide yes))) (property "Value" "PWR_FLAG" (at 45.72 270.51 0) (effects (font (size 1 1)) (hide yes))) (pin "1"))(label "+5V" (at 45.72 270.51 0) (effects (font (size 1 1)) (justify left)))(symbol (lib_id "Ardor:PWR_FLAG") (at 71.12 270.51 0) (unit 1) (in_bom no) (on_board no) (dnp no) (property "Reference" "#FLG02" (at 71.12 270.51 0) (effects (font (size 1 1)) (hide yes))) (property "Value" "PWR_FLAG" (at 71.12 270.51 0) (effects (font (size 1 1)) (hide yes))) (pin "1"))(label "CHASSIS" (at 71.12 270.51 0) (effects (font (size 1 1)) (justify left)))(symbol (lib_id "Ardor:PWR_FLAG") (at 96.51999999999998 270.51 0) (unit 1) (in_bom no) (on_board no) (dnp no) (property "Reference" "#FLG03" (at 96.51999999999998 270.51 0) (effects (font (size 1 1)) (hide yes))) (property "Value" "PWR_FLAG" (at 96.51999999999998 270.51 0) (effects (font (size 1 1)) (hide yes))) (pin "1"))(label "GND" (at 96.51999999999998 270.51 0) (effects (font (size 1 1)) (justify left)))(sheet_instances (path "" (page "1"))))
